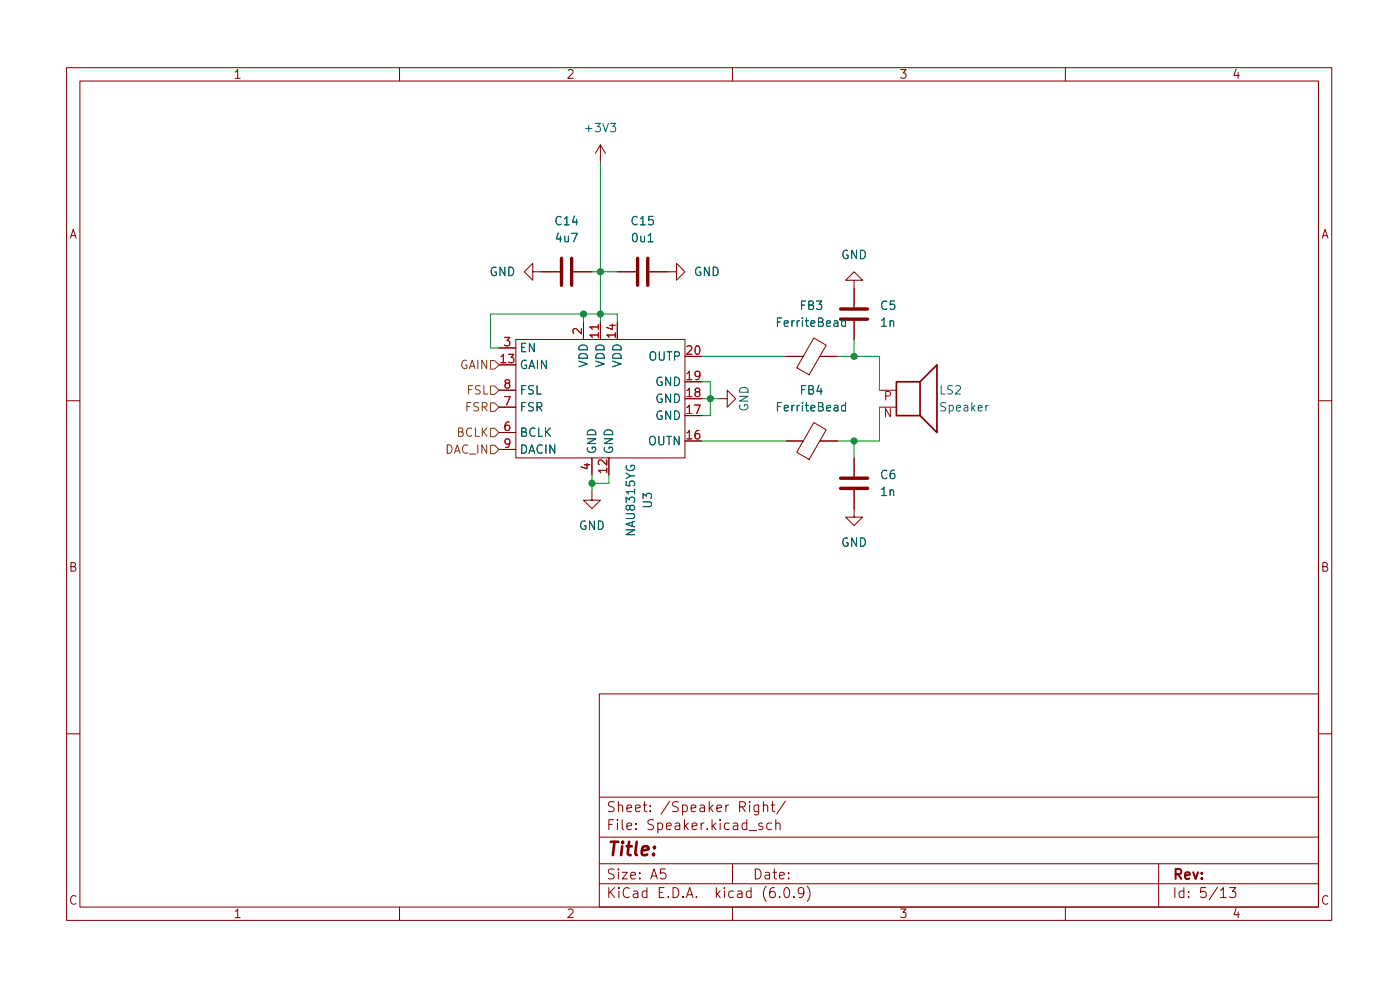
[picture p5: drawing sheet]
<svg xmlns="http://www.w3.org/2000/svg" width="210mm" height="148mm" viewBox="0 0 210 148" stroke-linecap="round" stroke-linejoin="round" font-family="sans-serif">
<g fill="none" stroke="#840000" stroke-width=".15">
<path d="M10 10.2h190v128h-190zM12 12.2h186v124h-186zM60 10.2v2M110 10.2v2M160 10.2v2M90.2 21.8v2.5M90.2 21.8l-.8 1.2M90.2 21.8l.7 1.2M74.9 58.6h2.6M74.9 52.2h2.6M77.5 51h25.4v17.7h-25.4zM80 40.8v-1.3l-1.3 1.3 1.3 1.3v-1.3h4.1"/>
<path d="M86.1 40.8h2.8M87.6 48.4v2.6M90.2 48.4v2.6M92.7 40.8h2.8M97.5 40.8h4.1v-1.3l1.3 1.3-1.3 1.3v-1.3M107.9 59.9h1.3v-1.3l1.3 1.3-1.3 1.2v-1.2M118.1 53.5h2.5M122.2 50.7l1.9 1.1-2.6 4.5-1.8-1.1zM123.1 53.5h2.6M128.3 42.1h1.2l-1.2-1.3-1.3 1.3h1.3v4M128.3 48.2v2.8M132.1 58.6h2.5"/>
<path d="M10 60.2h2M74.9 61.1h2.6M74.9 64.9h2.6M74.9 67.5h2.6M88.9 73.8v1.3h1.3l-1.3 1.3-1.3-1.3h1.3M88.9 68.7v2.6M118.1 66.2h2.5M122.2 63.4l1.9 1.1-2.6 4.5-1.8-1.1zM123.1 66.2h2.6M128.3 73.6v4h1.2l-1.2 1.3-1.3-1.3h1.3M128.3 68.7v2.8M132.1 61.1h2.5"/>
<path d="M198 60.2h2M10 110.2h2M90 104.2h108v32h-108zM90 119.7h108M198 110.2h2M60 136.2v2M90 132.7h108M90 129.7h108M90 125.7h108M99.9 130.4h-.7v.8l.2-.2 .5 .1 .1 .2-.1 .5-.2 .1h-.3l-.2-.1M110 136.2v2M110 129.7v3"/>
<path d="M113.9 120.8v1.3a.41 .41 0 0 1-.6 .2M113.9 120.9l-.4-.1-.3 .3v.5l.2 .2h.5M114.5 123.6l-.3-.1-.3 .3 .1 .2 .5 .1v.4h-.6M114.7 121a.37 .37 0 0 1 .6 .1v.7M114.7 120.3v1.5M115.8 120.8h.6M115.9 123.6l-.5-.1-.2 .3v.5l.1 .2h.6M116 120.3v1.3l.1 .2h.3M116.5 123.7a.37 .37 0 0 1 .7 .1v.7M116.5 123v1.5M117.1 134.6v.1M117.9 133.3l.3-.1a.94 .94 0 0 1 0 1.5h-.1a1 1 0 0 1-.2-1.4z"/>
<path d="M117.9 120.3l-1.2 1.9M119.2 134.6v.1M120.7 133.9l-.3 .3h-.2l-.3-.3v-.4l.1-.2 .4-.1 .3 .2a.99 .99 0 0 1-.4 1.3h-.3M121.2 133a1.72 1.72 0 0 1 0 2.3M160 136.2v2M174 129.7v6.5M183.3 133.7l.4-.5v1.5M183.3 134.7h.9M184.7 133.2h.9l-.5 .6a.41 .41 0 0 1 .5 .3v.4l-.2 .2h-.5l-.2-.1"/>
</g>
<path d="M84.3 38.8v4M85.9 38.8v4M95.8 38.8v4M97.3 38.8v4M126.2 47.9h4.1M126.2 46.4h4.1M126.2 73.3h4.1M126.2 71.8h4.1" fill="none" stroke="#840000" stroke-width=".51"/>
<path d="M134.6 57.3h3.6v5.1h-3.6zM138.2 57.3l2.5-2.5v10.1l-2.5-2.5" fill="none" stroke="#840000" stroke-width=".25"/>
<path d="M127 48.2l-.4-.1-.2 .3v.4l.1 .1h.5M127 47.7v1.3M127 60.9l-.4-.1-.2 .3v.4l.1 .1h.5M127 60.4v1.3" fill="none" stroke="#006464" stroke-width=".15"/>
<path d="M73.7 57.9h.6l.6 .7-.6 .6h-.6zM73.7 54.1h.6l.6 .7-.6 .6h-.6zM73.7 64.3h.6l.6 .6-.6 .7h-.6zM73.7 60.5h.6l.6 .6-.6 .7h-.6zM73.7 66.8h.6l.6 .7-.6 .6h-.6z" fill="none" stroke="#725600" stroke-width=".15"/>
<g fill="none" stroke="#009600" stroke-width=".15">
<path d="M90.2 24.3v24.1M87.6 47.2v1.2M88.9 40.8h3.8M92.7 48.4v-1.2h-19v5h1.2M105.4 53.5h12.7M105.4 59.9h2.5M105.4 57.3h1.3v5.1h-1.3M125.7 53.5h6.4v5.1M128.3 51v2.5M88.9 71.3v2.5M91.4 71.3v1.3h-2.5M105.4 66.2h12.7"/>
<path d="M128.3 66.2v2.5M132.1 61.1v5.1h-6.4"/>
</g>
<g fill="#009600" stroke="#009600" stroke-width=".15">
<circle cx="128.3" cy="53.5" r=".46"/>
<circle cx="106.7" cy="59.9" r=".46"/>
<circle cx="128.3" cy="66.2" r=".46"/>
<circle cx="90.2" cy="47.2" r=".46"/>
<circle cx="87.6" cy="47.2" r=".46"/>
<circle cx="90.2" cy="40.8" r=".46"/>
<circle cx="88.9" cy="72.6" r=".46"/>
</g>
<text font-size="2.8" fill="#840000" x="91" y="128.5">Title:</text>
<g font-size="2.1" fill="#840000">
<text x="91" y="124.6">File: Speaker.kicad_sch</text>
<text x="91" y="121.9">Sheet: /Speaker Right/</text>
<text x="91" y="134.8">KiCad E.D.A. kicad (6.0.9)</text>
<text x="91" y="132">Size: A5</text>
<text x="113" y="132">Date:</text>
<text x="176" y="132">Rev:</text>
<text x="176" y="134.8">Id: 5/13</text>
</g>
<g font-size="1.8" fill="#840000">
<text x="35" y="11.8">1</text>
<text x="85" y="11.8">2</text>
<text x="135" y="11.8">3</text>
<text x="185" y="11.8">4</text>
<text x="10.3" y="35.8">A</text>
<text x="198.4" y="35.8">A</text>
<text x="10.3" y="85.8">B</text>
<text x="198.4" y="85.8">B</text>
<text x="10.3" y="135.8">C</text>
<text x="35" y="137.8">1</text>
<text x="85" y="137.8">2</text>
<text x="135" y="137.8">3</text>
<text x="185" y="137.8">4</text>
<text x="198.4" y="135.8">C</text>
</g>
<g font-size="1.8" fill="#006464">
<text x="88.1" y="19.8">+3V3</text>
<text x="83.5" y="33.8">C14</text>
<text x="94.9" y="33.8">C15</text>
<text x="73.5" y="41.4">GND</text>
<text x="83.6" y="36.4">4u7</text>
<text x="95" y="36.4">0u1</text>
<text x="104.2" y="41.4">GND</text>
<text x="126.3" y="38.9">GND</text>
<text x="120.2" y="46.5">FB3</text>
<text x="132.3" y="46.5">C5</text>
<text x="78" y="52.9">EN</text>
<text x="117" y="49.1">FerriteBead</text>
<text x="132.3" y="49.1">1n</text>
<text x="78" y="55.4">GAIN</text>
<text x="78" y="59.2">FSL</text>
<text x="88.3" y="55.2" transform="rotate(-90 88.3 55.2)">VDD</text>
<text x="90.8" y="55.2" transform="rotate(-90 90.8 55.2)">VDD</text>
<text x="93.3" y="55.2" transform="rotate(-90 93.3 55.2)">VDD</text>
<text x="97.4" y="54.1">OUTP</text>
<text x="98.4" y="57.9">GND</text>
<text x="120.2" y="59.2">FB4</text>
<text x="141.2" y="59.2">LS2</text>
<text x="78" y="65.6">BCLK</text>
<text x="78" y="61.8">FSR</text>
<text x="98.4" y="63">GND</text>
<text x="98.4" y="60.5">GND</text>
<text x="112.4" y="61.8" transform="rotate(-90 112.4 61.8)">GND</text>
<text x="117" y="61.8">FerriteBead</text>
<text x="141.4" y="61.8">Speaker</text>
<text x="78" y="68.1">DACIN</text>
<text x="89.5" y="68.2" transform="rotate(-90 89.5 68.2)">GND</text>
<text x="92.1" y="68.2" transform="rotate(-90 92.1 68.2)">GND</text>
<text x="97.4" y="66.8">OUTN</text>
<text x="132.3" y="71.9">C6</text>
<text x="97.9" y="76.2" transform="rotate(-90 97.9 76.2)">U3</text>
<text x="132.3" y="74.5">1n</text>
<text x="86.9" y="79.5">GND</text>
<text x="95.4" y="80.3" transform="rotate(-90 95.4 80.3)">NAU8315YG</text>
<text x="126.3" y="82.1">GND</text>
</g>
<g font-size="1.8" fill="#a90000">
<text x="75.7" y="52">3</text>
<text x="87.4" y="50.2" transform="rotate(-90 87.4 50.2)">2</text>
<text x="89.9" y="50.7" transform="rotate(-90 89.9 50.7)">11</text>
<text x="92.5" y="50.7" transform="rotate(-90 92.5 50.7)">14</text>
<text x="103.2" y="53.2">20</text>
<text x="75.2" y="54.5">13</text>
<text x="75.7" y="58.3">8</text>
<text x="103.2" y="59.6">18</text>
<text x="103.2" y="57.1">19</text>
<text x="75.7" y="64.7">6</text>
<text x="75.7" y="60.9">7</text>
<text x="103.2" y="65.9">16</text>
<text x="103.2" y="62.1">17</text>
<text x="132.7" y="62.6">N</text>
<text x="132.8" y="60.1">P</text>
<text x="75.7" y="67.2">9</text>
<text x="88.6" y="70.5" transform="rotate(-90 88.6 70.5)">4</text>
<text x="91.2" y="71" transform="rotate(-90 91.2 71)">12</text>
</g>
<g font-size="1.8" fill="#725600">
<text x="69" y="55.4">GAIN</text>
<text x="70.1" y="59.2">FSL</text>
<text x="68.6" y="65.6">BCLK</text>
<text x="69.9" y="61.8">FSR</text>
<text x="66.9" y="68.1">DAC_IN</text>
</g>
</svg>
